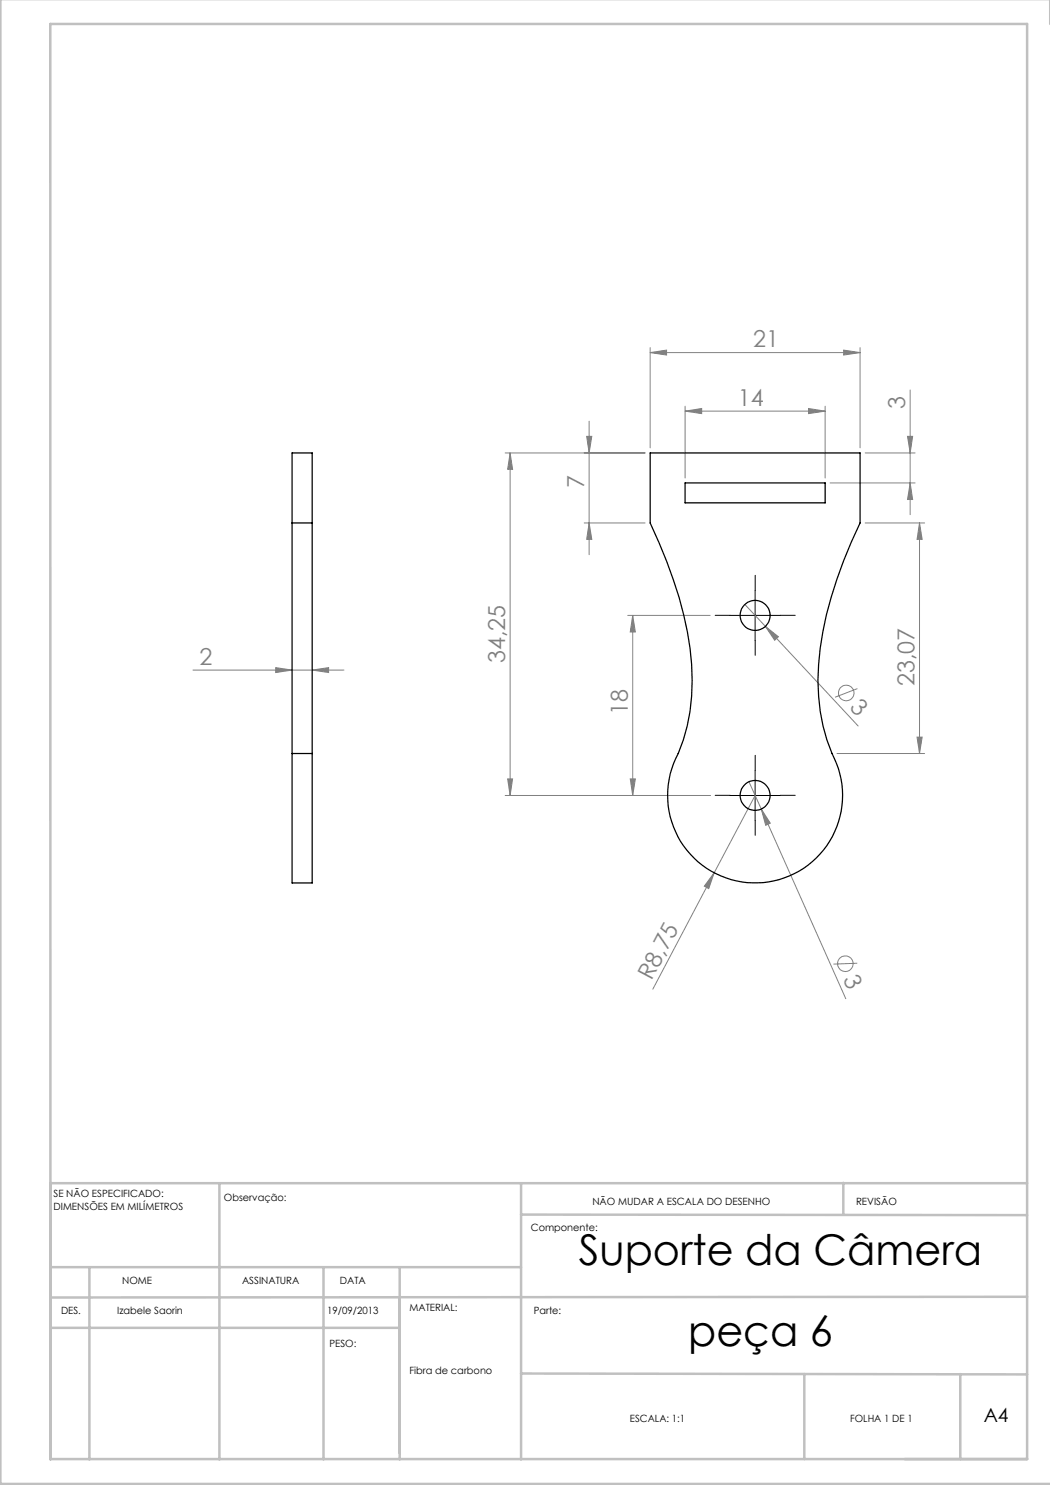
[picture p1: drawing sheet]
<svg xmlns="http://www.w3.org/2000/svg" width="210mm" height="297mm" viewBox="0 0 210 297" stroke-linecap="round" stroke-linejoin="round" font-family="sans-serif">
<g fill="none" stroke="#808080" stroke-width=".2">
<path d="M130 70.5l3.3-.5v1zM130 69.5v20.1M130 70.5h42M168.7 70l3.3 .5-3.3 .5zM172 69.5v20.1M182 78v24.9M101 90.6h28M102 90.6v68.5M102 90.6l.5 3.3h-1zM117.3 87.3h1.1l-.6 3.3zM117.8 84.2v26.7M137 82.2l3.3-.5v1z"/>
<path d="M137 81.2v14.4M137 82.2h28M161.7 81.7l3.3 .5-3.3 .5zM165 81.2v14.4M166 96.6h17M173 90.6h10M181.5 87.3h1l-.5 3.3zM182 96.6l.5 3.3h-1zM116.8 104.6h12.2M117.8 104.6l.6 3.3h-1.1zM173 104.6h11.9M183.9 104.6l.5 3.3h-1z"/>
<path d="M183.9 104.6v46.1M38.6 134h30.2M55.1 133.5l3.3 .5-3.3 .5zM62.4 134l3.3-.5v1zM125.6 123.1h16.4M126.5 123.1v36M126.5 123.1l.6 3.3h-1.1zM149 120.9l22.6 24.3M153.1 125.3l2.6 2-.8 .8zM171.5 137.7l-4.5 1.7M101 159.1h41M101.5 155.8h1l-.5 3.3z"/>
<path d="M126 155.8h1.1l-.6 3.3zM149.8 156.3l2.5 5.5M151 159.1l-8.2 15.5M167.4 150.7h17.5M183.4 147.4h1l-.5 3.3zM142.8 174.6l-1.1 3.1-.8-.5zM142.8 174.6l-12.2 23.2M152.3 161.8l1.8 2.8-1 .5zM152.3 161.8l16.9 37.9M171.5 192.6l-4.8 .2"/>
<circle cx="169.3" cy="138.6" r="1.56"/>
<circle cx="169.1" cy="192.7" r="1.56"/>
</g>
<path d="M151 118.1v-3M146 123.1h-3M151 128.1v3M156 123.1h3M146 159.1h-3M151 154.1v-3M156 159.1h3M151 164.1v3" fill="none" stroke="#000" stroke-width=".2" stroke-dasharray="15.2 1.3 1.3 1.3"/>
<path d="M151 118.1v10M146 123.1h10M146 159.1h10M151 154.1v10" fill="none" stroke="#000" stroke-width=".2"/>
<g fill="none" stroke="#c0c0c0" stroke-width=".5">
<path d="M.1 -.1v296.9h210M210 0v4.8M10.1 4.8h195.3v287h-195.3zM43.9 236.6v55.3M104.2 236.6v55.3M168.7 236.6v6.3M205.4 236.6h-195.3v55.3M10.1 253.4h94.1M17.9 253.6v38.3M64.7 253.6v38.3M79.9 253.4v38.5M104.2 242.9l101.2 .1"/>
<path d="M205.4 259.4l-195.3 .1M10.1 265.6h69.8M104.2 274.7l101.2 .2M160.9 274.8v17M192.1 274.8v17"/>
</g>
<g fill="#808080">
<path d="M142.8 174.6l-1.1 3.1-.8-.5z"/>
<path d="M152.3 161.8l1.8 2.8-1 .5z"/>
<path d="M153.1 125.3l2.6 2-.8 .8z"/>
<path d="M168.7 70l3.3 .5-3.3 .5zM130 70.5l3.3-.5v1zM161.7 81.7l3.3 .5-3.3 .5zM137 82.2l3.3-.5v1z"/>
<path d="M55.1 133.5l3.3 .5-3.3 .5zM62.4 134l3.3-.5v1z"/>
<path d="M183.9 104.6l.5 3.3h-1zM183.4 147.4h1l-.5 3.3z"/>
<path d="M126.5 123.1l.6 3.3h-1.1zM126 155.8h1.1l-.6 3.3zM102 90.6l.5 3.3h-1zM101.5 155.8h1l-.5 3.3zM117.3 87.3h1.1l-.6 3.3zM117.8 104.6l.6 3.3h-1.1zM181.5 87.3h1l-.5 3.3zM182 96.6l.5 3.3h-1z"/>
</g>
<g fill="none" stroke="#000" stroke-width=".25">
<path d="M130 90.6h42v14a79.8 79.8 0 0 0-8.3 28.3 37.4 37.4 0 0 0 3.6 19.8 17.5 17.5 0 0 1-17.4 23.8 17.5 17.5 0 0 1-14.3-25.8 41.9 41.9 0 0 0 1.9-24.3 93.4 93.4 0 0 0-7.5-21.8zM137 96.6h28v4h-28zM58.4 104.6v46.1M58.4 104.6v-14h4v14M58.4 104.6h4M62.4 104.6v46.1M58.4 150.7v25.9h4v-25.9M58.4 150.7h4"/>
<circle cx="151" cy="123.1" r="3"/>
<circle cx="151" cy="159.1" r="3"/>
</g>
<g font-size="8.5">
<text x="115.8" y="253.1">Suporte da Câmera</text>
<text x="137.6" y="269.3">peça 6</text>
</g>
<g font-size="4.7" fill="#808080">
<text x="150.7" y="69.5">21</text>
<text x="147.6" y="81.2">14</text>
<text x="181" y="81.9" transform="rotate(-90 181 81.9)">3</text>
<text x="116.8" y="97.6" transform="rotate(-90 116.8 97.6)">7</text>
<text x="39.9" y="133">2</text>
<text x="101" y="132.6" transform="rotate(-90 101 132.6)">34,25</text>
<text x="182.9" y="137.3" transform="rotate(-90 182.9 137.3)">23,07</text>
<text x="125.6" y="143" transform="rotate(-90 125.6 143)">18</text>
<text x="169.8" y="141.6" transform="rotate(47 169.8 141.6)">3</text>
<text x="130.3" y="196.2" transform="rotate(-62 130.3 196.2)">R8,75</text>
<text x="168.6" y="195.8" transform="rotate(66 168.6 195.8)">3</text>
</g>
<text font-size="3.9" x="196.8" y="284.5">A4</text>
<g font-size="2">
<text x="10.7" y="239.5">SE NÃO ESPECIFICADO:</text>
<text x="10.7" y="242">DIMENSÕES EM MILÍMETROS</text>
<text x="44.8" y="240.3">Observação:</text>
<text x="118.5" y="240.9">NÃO MUDAR A ESCALA DO DESENHO</text>
<text x="171.2" y="240.9">REVISÃO</text>
<text x="106.2" y="246.2">Componente:</text>
<text x="24.4" y="256.9">NOME</text>
<text x="48.4" y="256.9">ASSINATURA</text>
<text x="68" y="256.9">DATA</text>
<text x="12.2" y="262.7">DES.</text>
<text x="23.4" y="262.7">Izabele Saorin</text>
<text x="65.4" y="262.7">19/09/2013</text>
<text x="81.9" y="262.3">MATERIAL:</text>
<text x="106.7" y="262.7">Parte:</text>
<text x="65.9" y="269.3">PESO:</text>
<text x="81.9" y="274.8">Fibra de carbono</text>
<text x="126" y="284.5">ESCALA: 1:1</text>
<text x="170" y="284.5">FOLHA 1 DE 1</text>
</g>
</svg>
